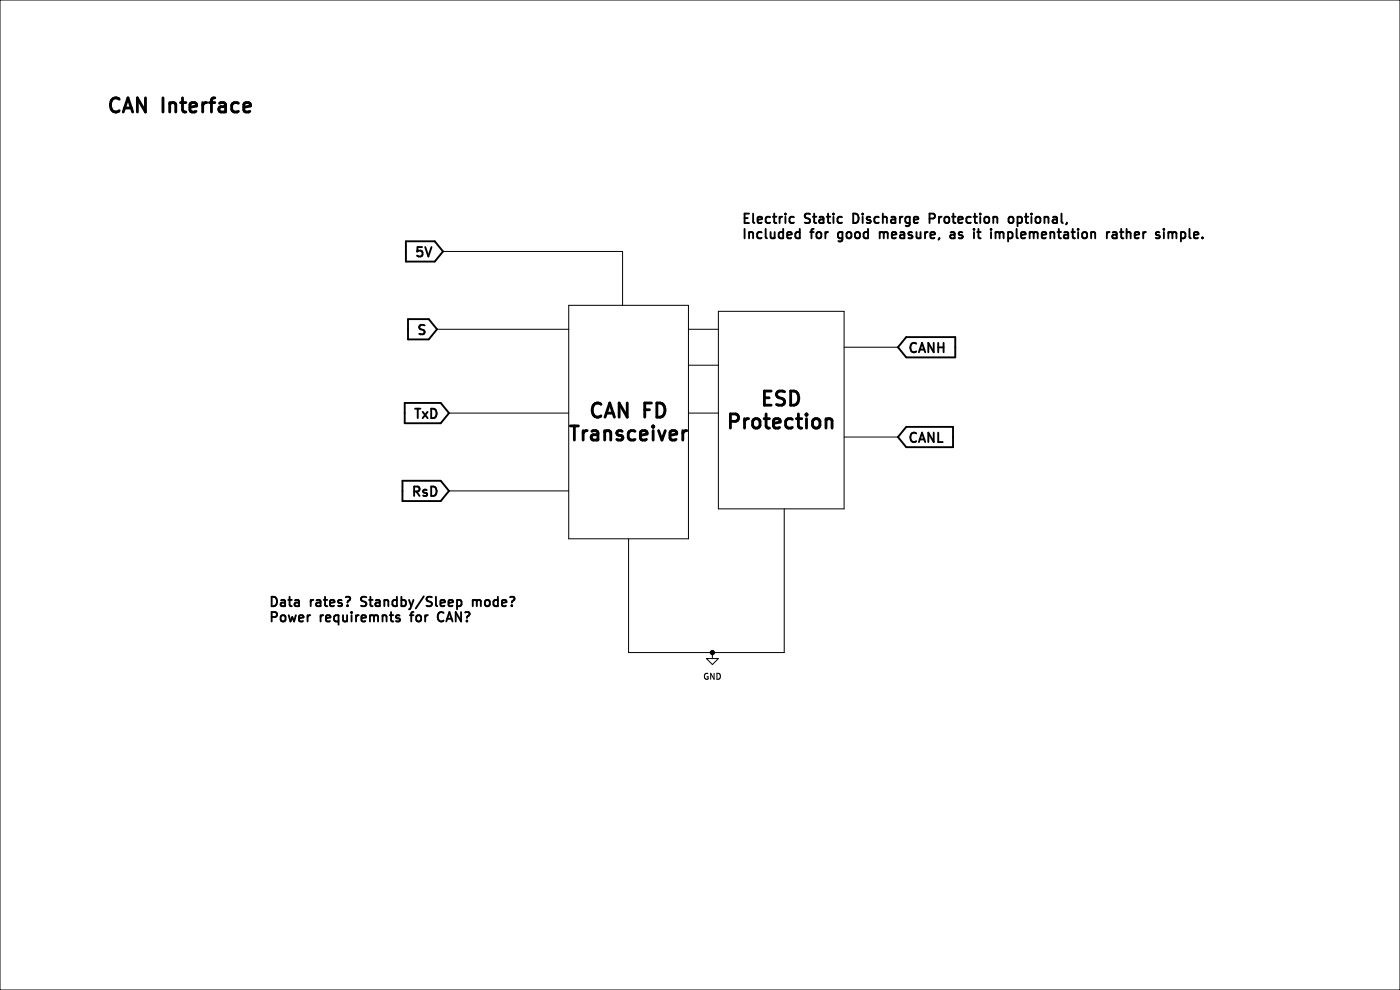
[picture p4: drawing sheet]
(kicad_sch (version 20230121) (generator eeschema)

 (paper "A4")

 (lib_symbols
  (symbol "power:GND" (power) (pin_names (offset 0)) (in_bom yes) (on_board yes)
   (property "Reference" "#PWR" (at 0 -6.35 0) (effects (font (size 1.27 1.27)) hide))
   (property "Value" "GND" (at 0 -3.81 0) (effects (font (size 1.27 1.27))))
   (property "Footprint" "" (at 0 0 0) (effects (font (size 1.27 1.27)) hide))
   (property "Datasheet" "" (at 0 0 0) (effects (font (size 1.27 1.27)) hide))
   (symbol "GND_0_1"
    (polyline (pts (xy 0 0) (xy 0 -1.27) (xy 1.27 -1.27) (xy 0 -2.54) (xy -1.27 -1.27) (xy 0 -1.27)) (stroke (width 0) (type default)) (fill (type none))))
   (symbol "GND_1_1"
    (pin power_in line (at 0 0 270) (length 0) hide (name "GND" (effects (font (size 1.27 1.27)))) (number "1" (effects (font (size 1.27 1.27))))))))

 (junction (at 151.13 138.43) (diameter 0) (color 0 0 0 0))

 (wire (pts (xy 95.25 104.14) (xy 120.65 104.14)) (stroke (width 0) (type default)))
 (wire (pts (xy 146.05 69.85) (xy 152.4 69.85)) (stroke (width 0) (type default)))
 (wire (pts (xy 95.25 87.63) (xy 120.65 87.63)) (stroke (width 0) (type default)))
 (wire (pts (xy 146.05 77.47) (xy 152.4 77.47)) (stroke (width 0) (type default)))
 (wire (pts (xy 146.05 87.63) (xy 152.4 87.63)) (stroke (width 0) (type default)))
 (wire (pts (xy 179.07 73.66) (xy 190.5 73.66)) (stroke (width 0) (type default)))
 (wire (pts (xy 133.35 114.3) (xy 133.35 138.43)) (stroke (width 0) (type default)))
 (wire (pts (xy 93.98 53.34) (xy 132.08 53.34)) (stroke (width 0) (type default)))
 (wire (pts (xy 151.13 138.43) (xy 166.37 138.43)) (stroke (width 0) (type default)))
 (wire (pts (xy 151.13 138.43) (xy 133.35 138.43)) (stroke (width 0) (type default)))
 (wire (pts (xy 179.07 92.71) (xy 190.5 92.71)) (stroke (width 0) (type default)))
 (wire (pts (xy 92.71 69.85) (xy 120.65 69.85)) (stroke (width 0) (type default)))
 (wire (pts (xy 132.08 53.34) (xy 132.08 64.77)) (stroke (width 0) (type default)))
 (wire (pts (xy 166.37 107.95) (xy 166.37 138.43)) (stroke (width 0) (type default)))

 (text_box "CAN FD Transceiver" (at 120.65 64.77 0) (size 25.4 49.53) (stroke (width 0) (type default)) (fill (type none)) (effects (font (size 3 3) bold)))
 (text_box "ESD Protection" (at 152.4 66.04 0) (size 26.67 41.91) (stroke (width 0) (type default)) (fill (type none)) (effects (font (size 3 3) bold)))

 (text "CAN Interface" (at 22.86 24.13 0) (effects (font (size 3 3) bold) (justify left bottom)))
 (text "Data rates? Standby/Sleep mode?\nPower requiremnts for CAN?" (at 57.15 132.08 0) (effects (font (size 2 2) bold) (justify left bottom)))
 (text "Electric Static Discharge Protection optional,\nIncluded for good measure, as it implementation rather simple." (at 157.48 50.8 0) (effects (font (size 2 2) bold) (justify left bottom)))

 (global_label "CANL" (shape input) (at 190.5 92.71 0) (fields_autoplaced) (effects (font (size 2 2) bold) (justify left))
  (property "Intersheetrefs" "${INTERSHEET_REFS}" (at 203.1788 92.71 0) (effects (font (size 1.27 1.27)) (justify left) hide)))
 (global_label "TxD" (shape input) (at 95.25 87.63 180) (fields_autoplaced) (effects (font (size 2 2) bold) (justify right))
  (property "Intersheetrefs" "${INTERSHEET_REFS}" (at 84.8569 87.63 0) (effects (font (size 1.27 1.27)) (justify right) hide)))
 (global_label "S" (shape input) (at 92.71 69.85 180) (fields_autoplaced) (effects (font (size 2 2) bold) (justify right))
  (property "Intersheetrefs" "${INTERSHEET_REFS}" (at 85.5549 69.85 0) (effects (font (size 1.27 1.27)) (justify right) hide)))
 (global_label "5V" (shape input) (at 93.98 53.34 180) (fields_autoplaced) (effects (font (size 2 2) bold) (justify right))
  (property "Intersheetrefs" "${INTERSHEET_REFS}" (at 85.1106 53.34 0) (effects (font (size 1.27 1.27)) (justify right) hide)))
 (global_label "CANH" (shape input) (at 190.5 73.66 0) (fields_autoplaced) (effects (font (size 2 2) bold) (justify left))
  (property "Intersheetrefs" "${INTERSHEET_REFS}" (at 203.655 73.66 0) (effects (font (size 1.27 1.27)) (justify left) hide)))
 (global_label "RsD" (shape input) (at 95.25 104.14 180) (fields_autoplaced) (effects (font (size 2 2) bold) (justify right))
  (property "Intersheetrefs" "${INTERSHEET_REFS}" (at 84.3807 104.14 0) (effects (font (size 1.27 1.27)) (justify right) hide)))

 (symbol (lib_id "power:GND") (at 151.13 138.43 0) (unit 1) (in_bom yes) (on_board yes) (dnp no) (fields_autoplaced)
  (property "Reference" "#PWR09" (at 151.13 144.78 0) (effects (font (size 1.27 1.27)) hide))
  (property "Value" "GND" (at 151.13 143.51 0) (effects (font (size 1.27 1.27))))
  (property "Footprint" "" (at 151.13 138.43 0) (effects (font (size 1.27 1.27)) hide))
  (property "Datasheet" "" (at 151.13 138.43 0) (effects (font (size 1.27 1.27)) hide)) (pin "1")))
